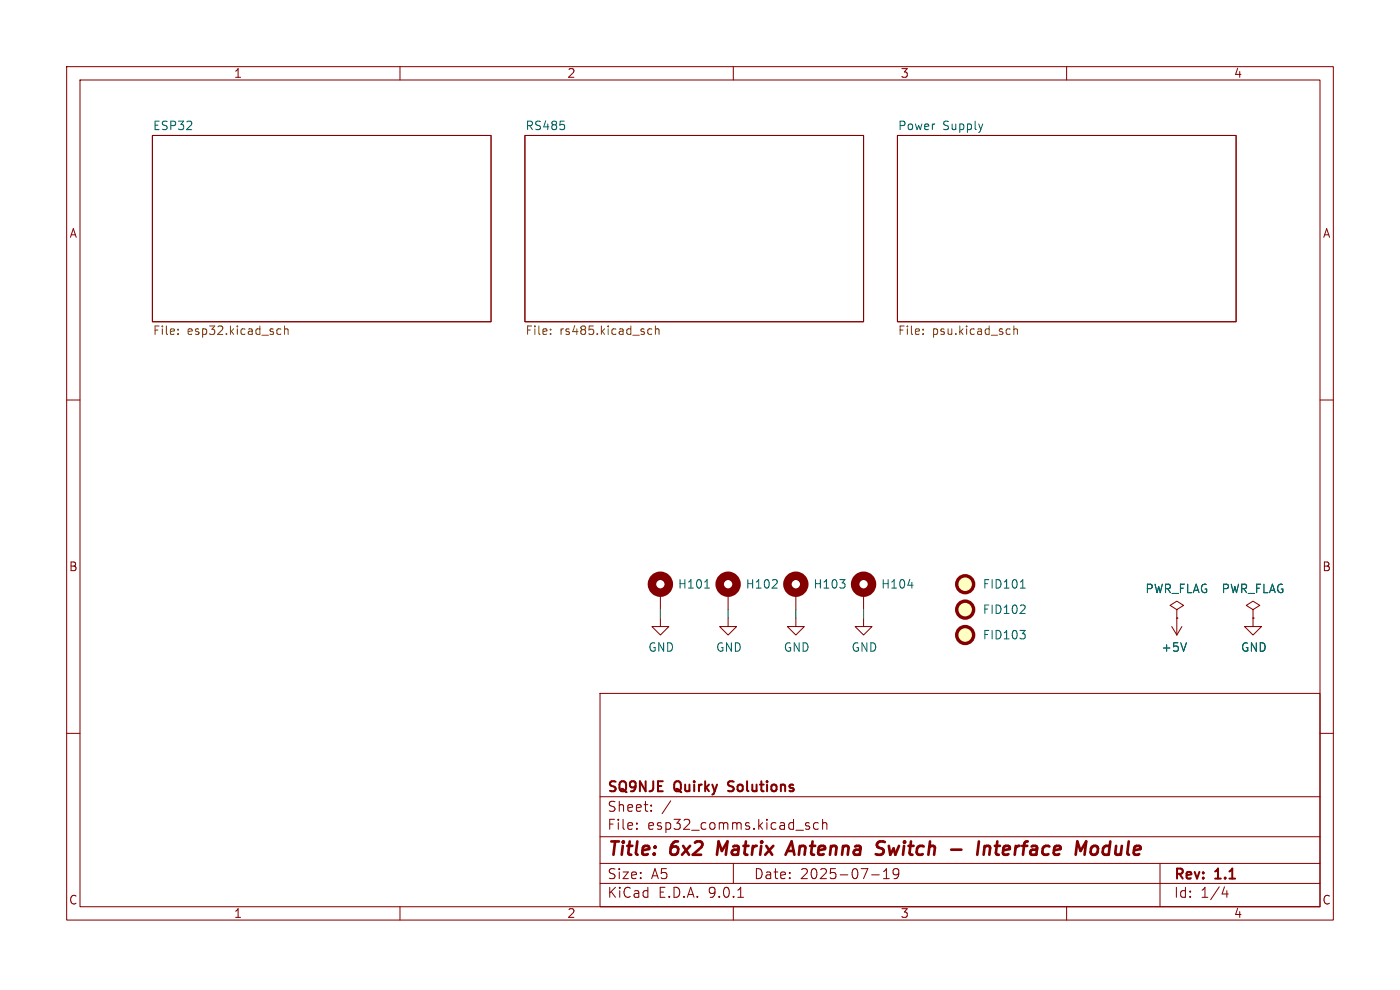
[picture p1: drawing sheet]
<svg xmlns="http://www.w3.org/2000/svg" width="297mm" height="210mm" viewBox="0 0 297 210" stroke-linecap="round" stroke-linejoin="round" font-family="sans-serif">
<g fill="none" stroke="#840000" stroke-width=".22">
<path d="M14.1 14.1h268.8v181.1h-268.8zM17 17h263v175.3h-263zM84.9 14.1v2.9M155.6 14.1v2.9M226.3 14.1v2.9M32.3 28.7h71.9v39.6h-71.9zM111.4 28.7h71.8v39.6h-71.8zM190.4 28.7h71.8v39.6h-71.8zM14.1 84.9h2.9M280 84.9h2.9M140.1 131.1v1.8h1.8l-1.8 1.8-1.8-1.8h1.8M140.1 125.7v3.6"/>
<path d="M154.5 131.1v1.8h1.8l-1.8 1.8-1.8-1.8h1.8M154.5 125.7v3.6M168.8 131.1v1.8h1.8l-1.8 1.8-1.8-1.8h1.8M168.8 125.7v3.6M183.2 131.1v1.8h1.8l-1.8 1.8-1.8-1.8h1.8M183.2 125.7v3.6M248.6 132.9l1.1 1.8M249.7 129.3l1.4-.9-1.4-.9-1.5 .9 1.5 .9v1.8M249.7 131.1h.1M249.7 131.1v3.6M250.7 132.9l-1 1.8M265.8 131.1v1.8h1.8l-1.8 1.8-1.8-1.8h1.8"/>
<path d="M265.8 129.3l1.5-.9-1.5-.9-1.4 .9 1.4 .9v1.8M265.8 131.1h.1M14.1 155.6h2.9M127.3 147.1h152.7v45.2h-152.7zM280 155.6h2.9M127.3 177.5h152.7M127.3 169h152.7M135.1 175.7v.2M135.1 174.6v.2M138.1 171.9v.2M138.1 170.8v.2M142.3 169.9l-1.8 2.7"/>
<path d="M171.2 175.2l.5 .1 .1 .3-.3 .3h-.4M171.2 174.5l.5 .1M173.6 174.6l-.6-.1-.4 .4v.6l.2 .3h.8M174.5 174.7a.53 .53 0 0 1 .9 .1v1.1M174.5 173.8v2.1M84.9 192.3v2.9M127.3 187.4h152.7M127.3 183.2h152.7M155.6 192.3v2.9M155.6 183.2v4.2M156.5 190.3h1.2M184.9 185.6h1.6"/>
<path d="M187.4 186.4h1.3M187.4 184.9l.6-.6v2.1M190.7 185.2l-.4 .4h-.4l-.4-.4v-.5l.2-.3 .6-.1 .3 .2a1.4 1.4 0 0 1-.5 1.9h-.4M226.3 192.3v2.9M246.1 183.2v9.1M259.8 188.1l-.5 1.5h1.3M260.3 188.9v1.4"/>
</g>
<g fill="none" stroke="#840000" stroke-width=".57">
<path d="M152.4 178.5l-.3 2.8M186.4 178.6l.3-.1 1 .1M186.5 179.8l.5 .2a.69 .69 0 0 1 .5 .7 .69 .69 0 0 1-.7 .6h-.6M207.7 178.5l-.4 2.8M208.9 179.4l-.2 1.9M209 179.6l.3-.2 .7 .2 .1 .2-.2 1.5M211.1 179.4h1M211.6 178.5l-.3 2.4 .1 .3 .5 .1M231.6 179.7a.73 .73 0 0 1 .8-.3 .73 .73 0 0 1 .5 .6l-.1 .8a.77 .77 0 0 1-.7 .5 .77 .77 0 0 1-.7-.5zM234 180v1.1M166.6 181.3l1.3-2.8 .6 2.8M167 180.5h1.4"/>
<path d="M201.8 180.2h2.1"/>
</g>
<path d="M154.4 167.7l.3 .1M154.5 165.9v.6" fill="none" stroke="#840000" stroke-width=".42"/>
<g fill="none" stroke="#725600" stroke-width=".22">
<path d="M37.8 70.8v.1M37.8 69.8v.2M58.9 69.8h.7M58.9 70.9h.7M60.4 69.9l.2-.1h.4l.1 1.1M60.4 69.2v1.7M116.8 70.8v.1M116.8 69.8v.2M137.5 70.8l.3 .1h.5M138.3 69.8h-.5l-.3 .1M139 69.9l.3-.1h.4l.1 1.1M139 69.2v1.7"/>
<path d="M195.8 70.8v.1M195.8 69.8v.2M215.1 69.2v1.7M215.1 69.9l.2-.1h.5v1.1"/>
</g>
<g fill="none" stroke="#006464" stroke-width=".22">
<path d="M119.7 26.6v.7M149.5 124.7h1M163.8 124.7h1.1M164.8 123.1v.6M178.1 123h1.2l-.6 .6M179.2 123.8v.8M192.6 124.2h1.1M216.4 133.7h1.1l-.6 .7M216.5 124.7h1M216.8 123.2l.2-.2v1.7M217.3 134.5l.2 .3-.2 .6M217.3 128.4l.2 .3-.1 .4-1 1h1.1"/>
<path d="M251.7 136.4l-.6 1.7"/>
</g>
<g fill="none" stroke="#840000" stroke-width="1.8">
<circle cx="140.1" cy="123.9" r="1.8"/>
<circle cx="154.5" cy="123.9" r="1.8"/>
<circle cx="168.8" cy="123.9" r="1.8"/>
<circle cx="183.2" cy="123.9" r="1.8"/>
</g>
<g fill="#ffffc2" stroke="#ffffc2" stroke-width=".21">
<circle cx="204.8" cy="134.7" r="1.8"/>
<circle cx="204.8" cy="123.9" r="1.8"/>
<circle cx="204.8" cy="129.3" r="1.8"/>
</g>
<g fill="none" stroke="#840000" stroke-width=".72">
<circle cx="204.8" cy="129.3" r="1.8"/>
<circle cx="204.8" cy="134.7" r="1.8"/>
<circle cx="204.8" cy="123.9" r="1.8"/>
</g>
<path d="M140.1 129.3v1.8M154.5 129.3v1.8M168.8 129.3v1.8M183.2 129.3v1.8" fill="none" stroke="#009600" stroke-width=".22"/>
<g font-size="3.9" fill="#840000">
<text x="128.7" y="182.3">Title:</text>
<text x="142.4" y="182.3">6x2</text>
<text x="153.3" y="182.3">Matrix</text>
<text x="169.4" y="182.3">Antenna</text>
<text x="189.4" y="182.3">Switch</text>
<text x="206.3" y="182.3">-</text>
<text x="213.1" y="182.3">Interface</text>
<text x="235.1" y="182.3">Module</text>
</g>
<g font-size="3" fill="#840000">
<text x="128.7" y="172.5">Sheet:</text>
<text x="128.7" y="168.6">SQ9NJE</text>
<text x="143.2" y="168.6">Quirky</text>
<text x="155.5" y="168.6">Solutions</text>
<text x="128.7" y="176.3">File:</text>
<text x="137.3" y="176.3">esp32_comms.kicad_sch</text>
<text x="128.7" y="190.8">KiCad</text>
<text x="128.7" y="186.8">Size:</text>
<text x="138.1" y="186.8">A5</text>
<text x="139.6" y="190.8">E.D.A.</text>
<text x="150.4" y="190.8">9.0.1</text>
<text x="159.8" y="186.8">Date:</text>
<text x="169.7" y="186.8">2025-07-19</text>
<text x="248.9" y="187.1">Rev:</text>
<text x="248.9" y="190.8">Id:</text>
<text x="254.7" y="190.8">1/4</text>
<text x="257.9" y="187.1">1.1</text>
</g>
<g font-size="2.6" fill="#840000">
<text x="49.5" y="16.8">1</text>
<text x="120.2" y="16.8">2</text>
<text x="190.9" y="16.8">3</text>
<text x="261.6" y="16.8">4</text>
<text x="14.6" y="50.7">A</text>
<text x="280.5" y="50.7">A</text>
<text x="14.5" y="121.5">B</text>
<text x="280.4" y="121.5">B</text>
<text x="14.5" y="192.2">C</text>
<text x="49.5" y="195">1</text>
<text x="120.2" y="195">2</text>
<text x="190.9" y="195">3</text>
<text x="261.6" y="195">4</text>
<text x="280.4" y="192.2">C</text>
</g>
<g font-size="2.5" fill="#006464">
<text x="32.3" y="27.7">ESP32</text>
<text x="111.4" y="27.7">RS485</text>
<text x="190.4" y="27.7">Power</text>
<text x="200" y="27.7">Supply</text>
<text x="143.7" y="125.2">H101</text>
<text x="158.1" y="125.2">H102</text>
<text x="172.4" y="125.2">H103</text>
<text x="186.8" y="125.2">H104</text>
<text x="208.4" y="125.2">FID101</text>
<text x="208.4" y="130.5">FID102</text>
<text x="242.8" y="126.1">PWR_FLAG</text>
<text x="259" y="126.1">PWR_FLAG</text>
<text x="208.4" y="135.9">FID103</text>
<text x="137.4" y="138.6">GND</text>
<text x="151.8" y="138.6">GND</text>
<text x="166.1" y="138.6">GND</text>
<text x="180.5" y="138.6">GND</text>
<text x="246.2" y="138.6">+5V</text>
<text x="263.1" y="138.6">GND</text>
</g>
<g font-size="2.5" fill="#725600">
<text x="32.3" y="71.5">File:</text>
<text x="39.7" y="71.5">esp32.kicad_sch</text>
<text x="111.4" y="71.5">File:</text>
<text x="118.7" y="71.5">rs485.kicad_sch</text>
<text x="190.4" y="71.5">File:</text>
<text x="197.8" y="71.5">psu.kicad_sch</text>
</g>
</svg>
